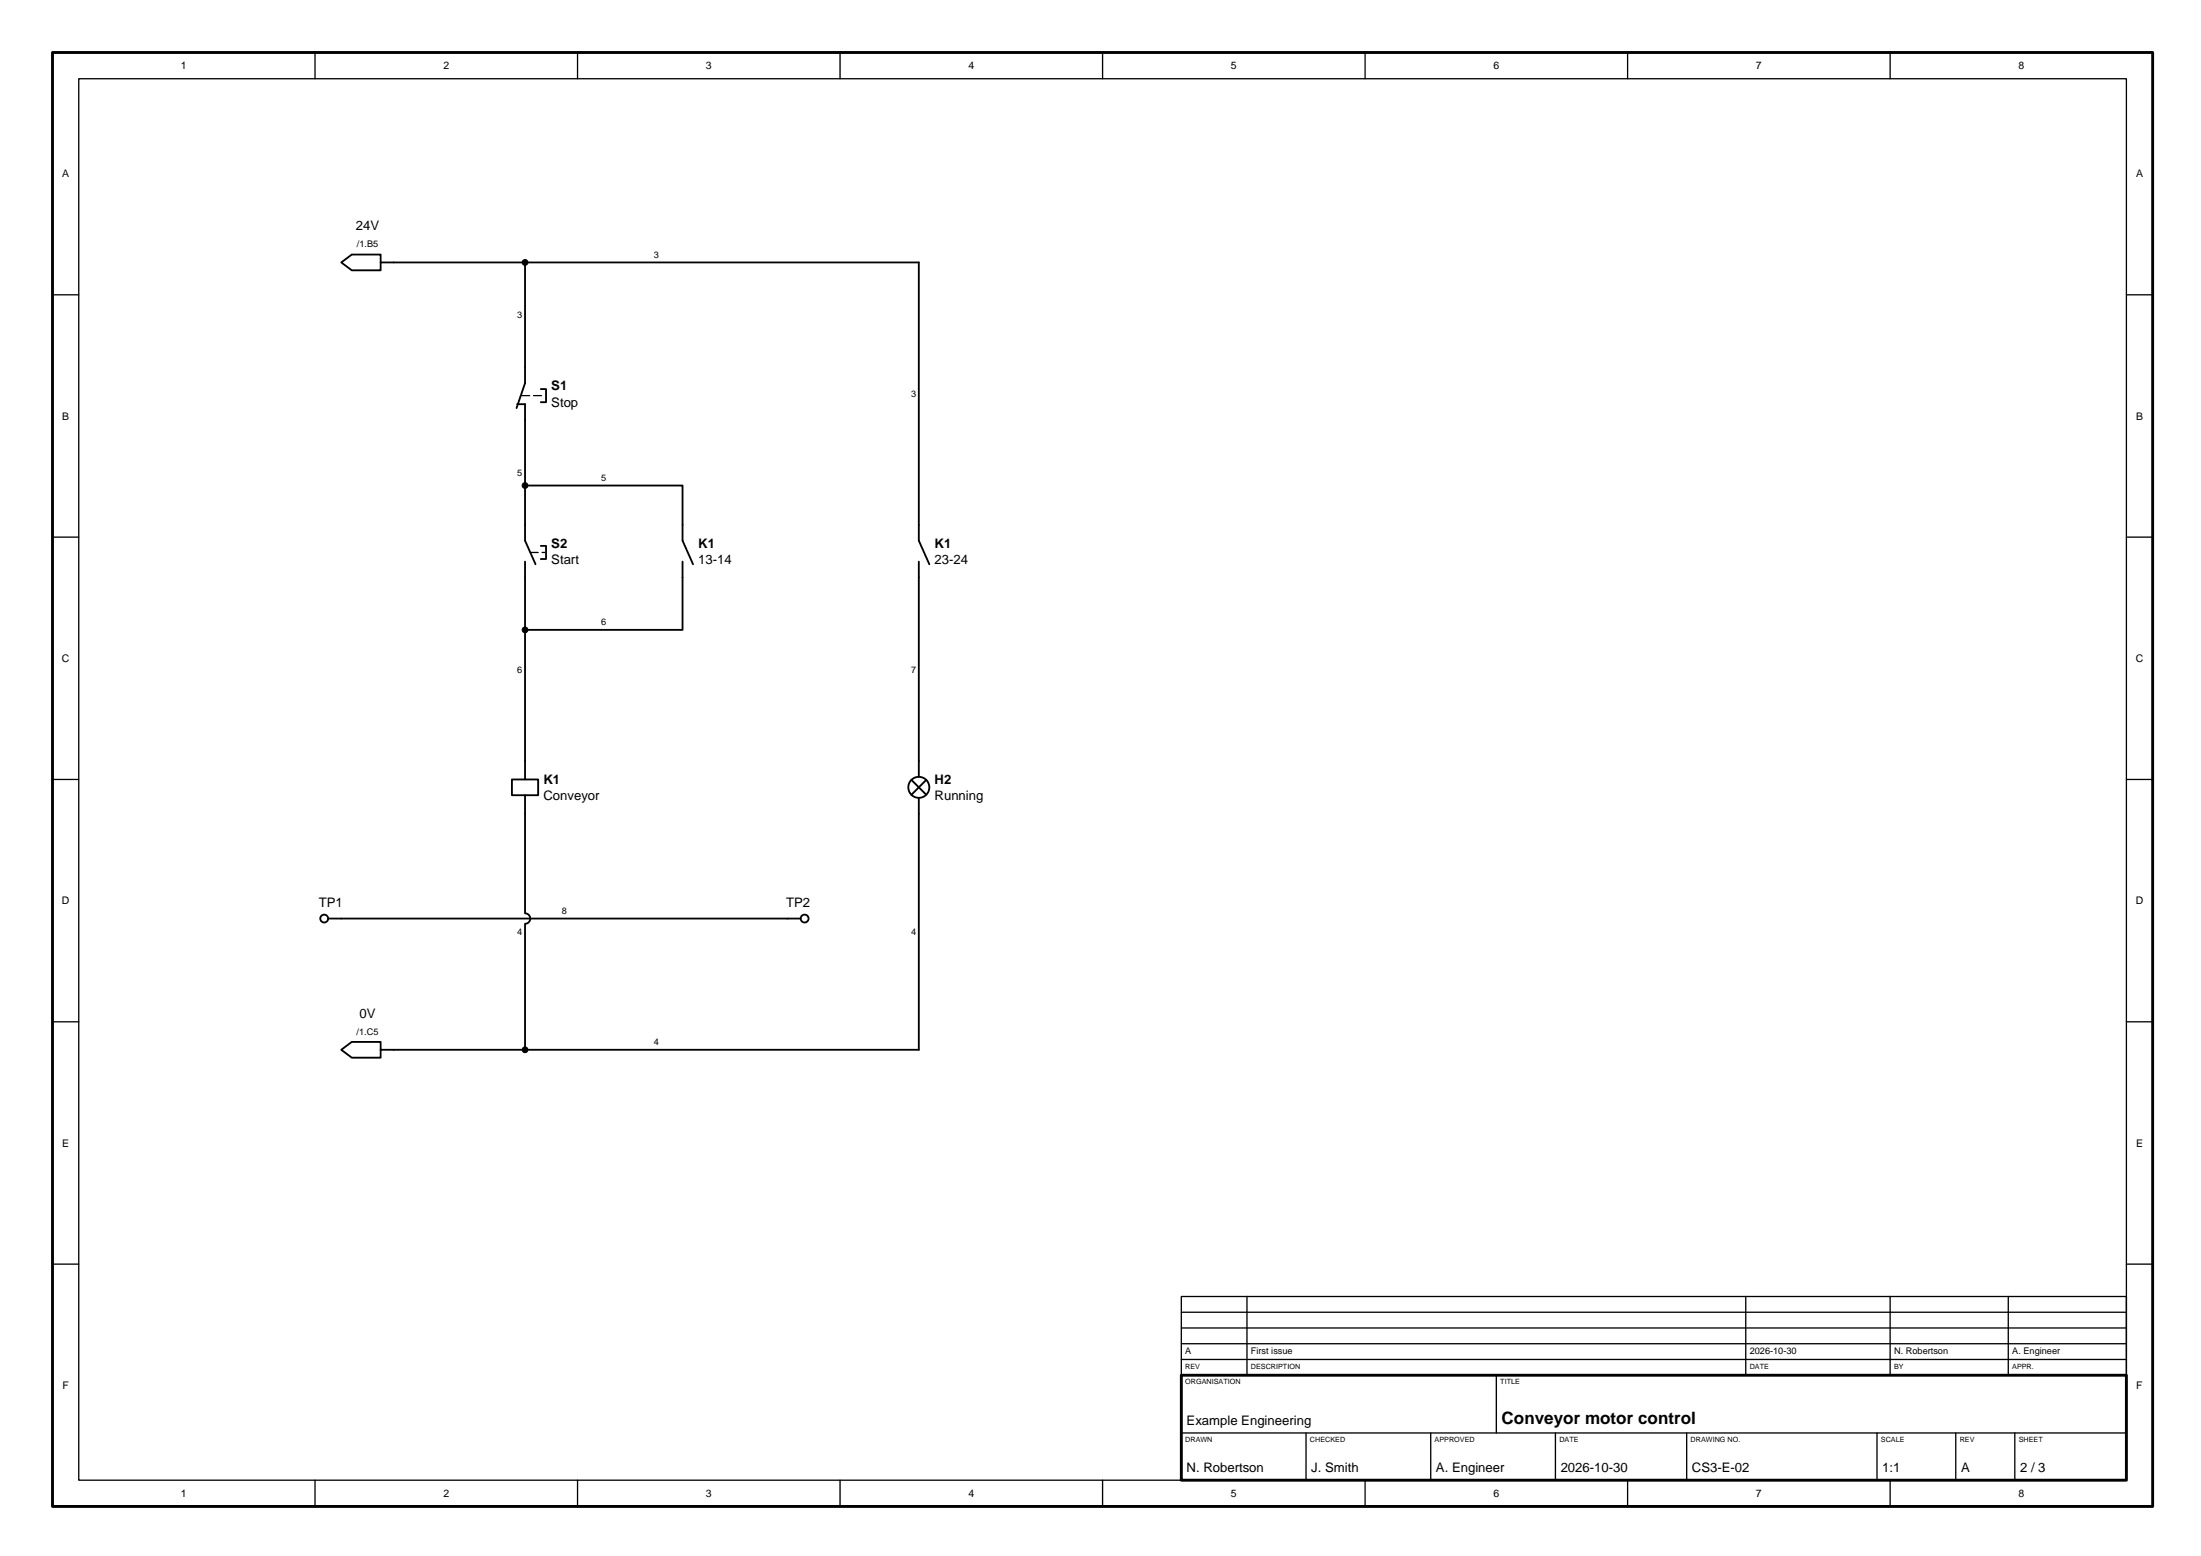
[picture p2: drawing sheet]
<svg xmlns="http://www.w3.org/2000/svg" width="420mm" height="297mm" viewBox="0 0 420 297" stroke-linecap="round" stroke-linejoin="round" font-family="sans-serif">
<path d="M10 10h400.8v277.5h-400.8zM225.4 262.5h180.4v20h-180.4z" fill="none" stroke="#000" stroke-width=".55"/>
<g fill="none" stroke="#000" stroke-width=".25">
<path d="M15 15h390.8v267.5h-390.8zM60.1 10v5M110.2 10v5M160.3 10v5M210.4 10v5M260.5 10v5M310.6 10v5M360.7 10v5M10 56.3h5M405.8 56.3h5M10 102.5h5M405.8 102.5h5"/>
<path d="M10 148.8h5M405.8 148.8h5M10 195h5M405.8 195h5M10 241.3h5M225.4 247.5h180.4v15h-180.4zM225.4 259.5h180.4M225.4 256.5h180.4M225.4 253.5h180.4M225.4 250.5h180.4M237.9 247.5v15M333.1 247.5v15"/>
<path d="M360.7 247.5v15M383.2 247.5v15M405.8 241.3h5M225.4 273.5h180.4M249.2 273.5v9M273 273.5v9M285.5 262.5v11M296.8 273.5v9M321.9 273.5v9M358.2 273.5v9M373.2 273.5v9M384.5 273.5v9"/>
<path d="M60.1 282.5v5M110.2 282.5v5M160.3 282.5v5M210.4 282.5v5M260.5 282.5v5M310.6 282.5v5M360.7 282.5v5"/>
</g>
<g fill="none" stroke="#000" stroke-width=".35">
<path d="M65.1 50.1l2-1.5h5.5v3h-5.5zM72.6 50.1h102.7v53.1l2 4.5M100.2 50.1v23l-1.6 4.8M98.7 77.1h1.5v26.1l2 4.5M103.2 74.3h1v2.5h-1M100.2 92.7h30v10.5l2 4.5M100.2 107.2v41.6M103.2 104.2h1v2.5h-1M130.2 107.2v13h-30M175.3 107.2v41.1M97.7 148.8h5v3h-5zM100.2 151.8v22.5a1 1 0 0 1 1 1 1 1 0 0 1-1 1v24.1"/>
<path d="M173.9 148.9l2.8 2.8M175.3 152.3v48.1h-102.7M176.7 148.9l-2.8 2.8M62.6 175.3h90.2M65.1 200.4l2-1.5h5.5v3h-5.5z"/>
<circle cx="175.3" cy="150.3" r="2"/>
<circle cx="61.9" cy="175.3" r=".75"/>
<circle cx="153.5" cy="175.3" r=".75"/>
</g>
<g fill="#000" stroke="#000" stroke-width=".19">
<circle cx="100.2" cy="50.1" r=".55"/>
<circle cx="100.2" cy="92.7" r=".55"/>
<circle cx="100.2" cy="120.2" r=".55"/>
<circle cx="100.2" cy="200.4" r=".55"/>
</g>
<path d="M99.6 75.5h4.3M101.2 105.4h2.7" fill="none" stroke="#000" stroke-width=".25" stroke-dasharray="1.5 .8"/>
<text font-size="3.3" x="286.5" y="271.8">Conveyor motor control</text>
<g font-size="2.5">
<text x="67.9" y="43.9">24V</text>
<text x="105.2" y="74.5">S1</text>
<text x="105.2" y="77.6">Stop</text>
<text x="105.2" y="104.5">S2</text>
<text x="105.2" y="107.7">Start</text>
<text x="133.3" y="104.5">K1</text>
<text x="133.3" y="107.7">13-14</text>
<text x="178.3" y="104.5">K1</text>
<text x="178.3" y="107.7">23-24</text>
<text x="103.7" y="149.6">K1</text>
<text x="178.3" y="149.6">H2</text>
<text x="103.7" y="152.8">Conveyor</text>
<text x="178.3" y="152.8">Running</text>
<text x="60.8" y="173.1">TP1</text>
<text x="150" y="173.1">TP2</text>
<text x="68.6" y="194.2">0V</text>
<text x="226.4" y="272">Example Engineering</text>
<text x="226.4" y="281">N. Robertson</text>
<text x="250.2" y="281">J. Smith</text>
<text x="274" y="281">A. Engineer</text>
<text x="297.8" y="281">2026-10-30</text>
<text x="322.9" y="281">CS3-E-02</text>
<text x="359.2" y="281">1:1</text>
<text x="374.2" y="281">A</text>
<text x="385.5" y="281">2 / 3</text>
</g>
<g font-size="2">
<text x="34.5" y="13.2">1</text>
<text x="84.6" y="13.2">2</text>
<text x="134.7" y="13.2">3</text>
<text x="184.8" y="13.2">4</text>
<text x="234.9" y="13.2">5</text>
<text x="285" y="13.2">6</text>
<text x="335.1" y="13.2">7</text>
<text x="385.2" y="13.2">8</text>
<text x="11.9" y="33.9">A</text>
<text x="407.6" y="33.9">A</text>
<text x="11.9" y="80.1">B</text>
<text x="407.6" y="80.1">B</text>
<text x="11.8" y="126.4">C</text>
<text x="407.5" y="126.4">C</text>
<text x="11.8" y="172.6">D</text>
<text x="407.5" y="172.6">D</text>
<text x="11.9" y="218.9">E</text>
<text x="407.6" y="218.9">E</text>
<text x="11.9" y="265.1">F</text>
<text x="407.7" y="265.1">F</text>
<text x="34.5" y="285.8">1</text>
<text x="84.6" y="285.8">2</text>
<text x="134.7" y="285.8">3</text>
<text x="184.8" y="285.8">4</text>
<text x="234.9" y="285.8">5</text>
<text x="285" y="285.8">6</text>
<text x="335.1" y="285.8">7</text>
<text x="385.2" y="285.8">8</text>
</g>
<g font-size="1.8">
<text x="68.1" y="47.2">/1.B5</text>
<text x="124.7" y="49.2">3</text>
<text x="98.7" y="60.7">3</text>
<text x="173.9" y="75.8">3</text>
<text x="98.7" y="90.8">5</text>
<text x="114.7" y="91.8">5</text>
<text x="114.7" y="119.4">6</text>
<text x="98.7" y="128.4">6</text>
<text x="173.9" y="128.4">7</text>
<text x="98.7" y="178.5">4</text>
<text x="107.2" y="174.5">8</text>
<text x="173.9" y="178.5">4</text>
<text x="68" y="197.5">/1.C5</text>
<text x="124.7" y="199.5">4</text>
<text x="226.2" y="258.5">A</text>
<text x="238.7" y="258.5">First issue</text>
<text x="333.9" y="258.5">2026-10-30</text>
<text x="361.4" y="258.5">N. Robertson</text>
<text x="384" y="258.5">A. Engineer</text>
</g>
<g font-size="1.4">
<text x="226.2" y="261.2">REV</text>
<text x="238.7" y="261.2">DESCRIPTION</text>
<text x="333.9" y="261.2">DATE</text>
<text x="361.4" y="261.2">BY</text>
<text x="384" y="261.2">APPR.</text>
<text x="226.2" y="264.2">ORGANISATION</text>
<text x="286.3" y="264.2">TITLE</text>
<text x="226.2" y="275.3">DRAWN</text>
<text x="250" y="275.3">CHECKED</text>
<text x="273.8" y="275.3">APPROVED</text>
<text x="297.6" y="275.3">DATE</text>
<text x="322.6" y="275.3">DRAWING NO.</text>
<text x="358.9" y="275.3">SCALE</text>
<text x="374" y="275.3">REV</text>
<text x="385.2" y="275.3">SHEET</text>
</g>
</svg>
